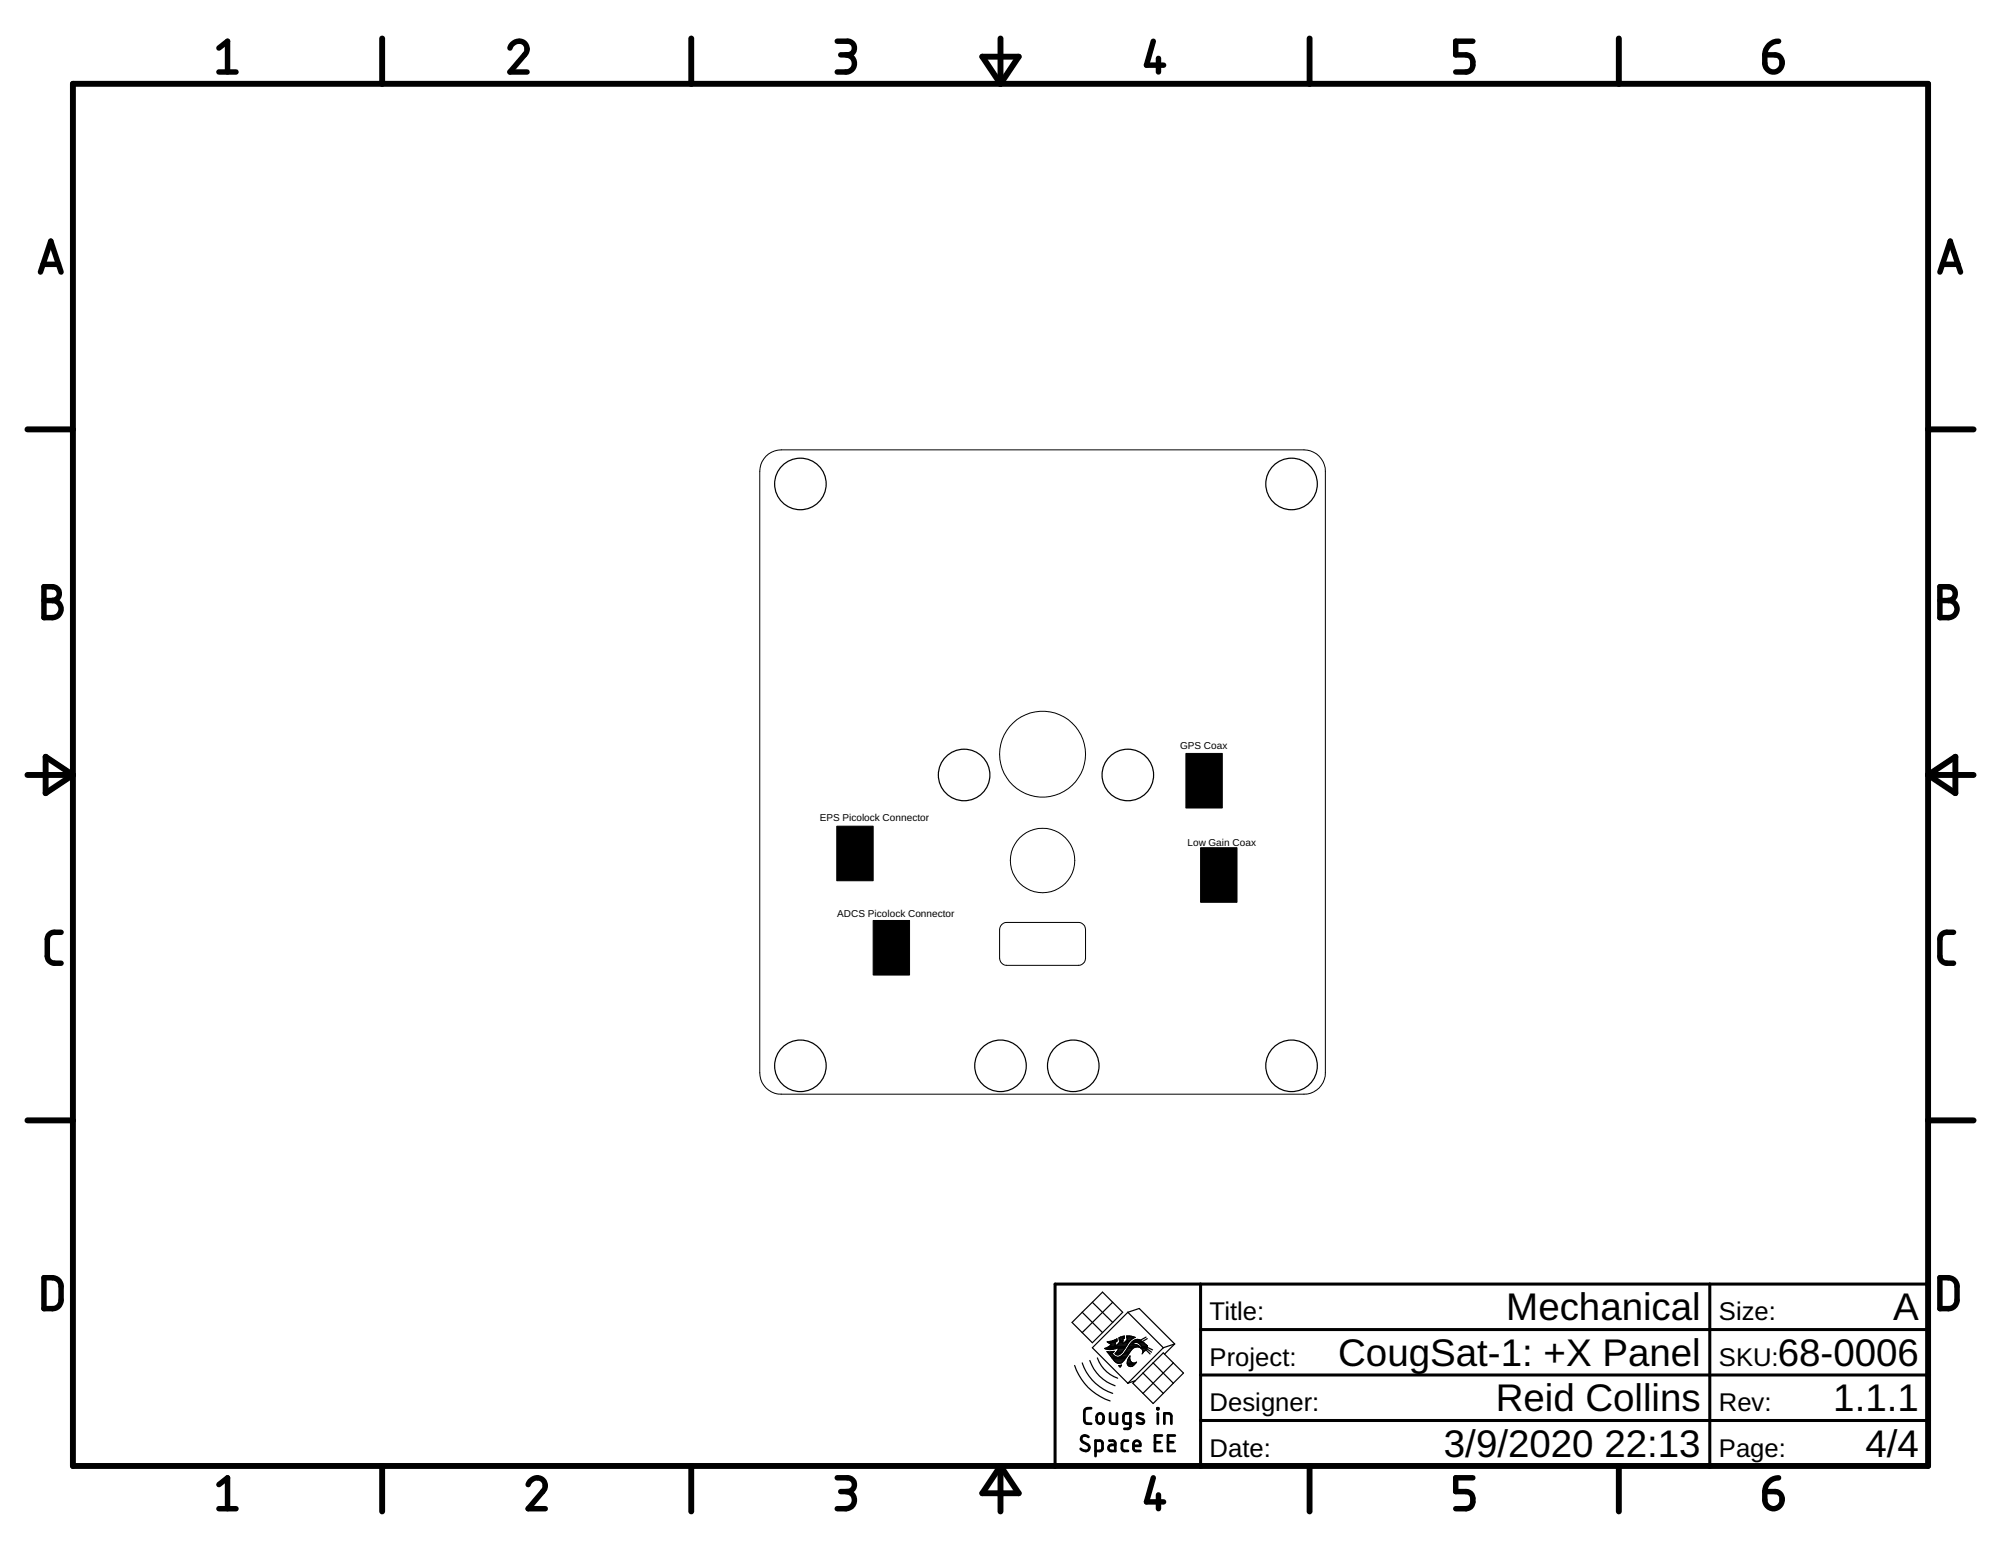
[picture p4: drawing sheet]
<svg xmlns="http://www.w3.org/2000/svg" width="279mm" height="216mm" viewBox="0 0 279 216" stroke-linecap="round" stroke-linejoin="round" font-family="sans-serif">
<g fill="none" stroke="#000" stroke-width=".14">
<path d="M107 63.7a3.1 3.1 0 0 1 2.1-.9h73a3 3 0 0 1 3 3v84a2.96 2.96 0 0 1-3 3h-73a2.96 2.96 0 0 1-3-3v-84a3 3 0 0 1 .9-2.1zM139.9 129.1l.4-.3h.3h10a1.01 1.01 0 0 1 1 1v4a1.01 1.01 0 0 1-1 1h-10a1.01 1.01 0 0 1-1-1v-4z"/>
<circle cx="145.6" cy="105.3" r="6"/>
<circle cx="145.6" cy="120.2" r="4.5"/>
</g>
<g fill="none" stroke="#000" stroke-width=".17">
<path d="M150.1 190.7a7.7 7.7 0 0 0 4.9 4.9M151.1 190.3a6.7 6.7 0 0 0 4.3 4.3M151.1 183.3l-1.4 1.4 2.8 2.8 2.9-2.8M151.1 183.3l2.8 2.8M152.2 190a5.6 5.6 0 0 0 3.5 3.5M152.5 181.9l1.4-1.5 2.9 2.9-1.4 1.4M152.5 181.9l-1.4 1.4M152.5 181.9l2.9 2.8M153.2 189.6a4.6 4.6 0 0 0 2.9 2.9M154.3 188.3h1.7M154.5 188.4h1M154.6 188.2h2.5"/>
<path d="M154.7 188.9h.7M154.7 187.5h1.1M154.8 189h.5M154.8 188h2.4M154.9 189.1h.4M154.9 187.6h.8M155 187.3h.9M155 189.2h.4M155 187.9h.7M155.1 189.4h.5M155.1 187.7h.6M155.1 187.8h.6"/>
<path d="M155.2 189.5h.6M155.2 188.8h.3M155.2 189.6h2M155.3 189v.1M155.3 189.7h1.8M155.3 189.1l.4 .3a.65 .65 0 0 0 .7 .1M155.4 181.9l-4.3 4.2M155.4 187.2h.6M155.4 188.9l.2-.2-1 .1 1.2 1.4a.68 .68 0 0 0 .8 .1M155.4 188.9l-.1 .1M155.4 189.8h1.7M155.5 189.9h1.5"/>
<path d="M155.6 190.1h1.3M155.7 187.1h.3M155.7 187.9h1.6M155.7 190.2h1M155.7 189h.8M155.8 189.1h.6M155.9 188.9h.7M155.9 190.3h.7M155.9 187h.1M156 187l-.6 .2-.8 .2 .6 .3-.2 .3-.8 .3 .8 .2 1.3-.3-.4 .7M156 187v.3l-.2 .1-.1 .2M156 188.8h.7"/>
<path d="M156 187.8h1.4M156 188.6h.8M156.1 188.5h.8M156.1 187.7h1.3M156.2 188.4h.8M156.2 188.3h.9M156.2 187.6h.6M156.3 186.9h.7M156.3 190.8h.2M156.3 187.1h.5M156.3 187h.5M156.3 187.5h.5"/>
<path d="M156.4 187.3h.4M156.4 190.9h.1M156.4 189.5h.9M156.4 187.2h.4M156.4 186.8h.6M156.5 190.8l-.1 .1M156.6 190.6h.1M156.6 189.4h.8M156.6 190.6l-.4 .1 .2 .2M156.6 190.6l-.1 .2M156.7 189.2h.8M156.8 186.6h.2"/>
<path d="M156.8 189.1h.7M156.9 187.6h.6M157 189h.6M157 186.9h-.2v.3M157 186.9v-.3l-.7 .2v.4l.1-.1v.2a1.15 1.15 0 0 1-.7 .7v-.4M157 188.9h.7M157 187.5h.6M157.1 188.8h.7M157.1 188.8l-.7 .7M157.2 187.3h.5M157.2 188.6h.7M157.3 187.2h.5"/>
<path d="M157.3 188.5h.7M157.3 186.8h1.1M157.3 186.6h.7M157.3 189.5l-.7 .8M157.4 188.4h.7M157.4 187.1h.5M157.4 190.4h1.1M157.4 190.3h.7M157.4 190.2v.3l.2 .3M157.4 190.2h.5M157.4 187l.1-.1h-.2v-.3l1.2 .2-.7 .4M157.4 187l-.6 .6v-.4"/>
<path d="M157.4 187h.7M157.4 190.5h1M157.4 190.1h.4M157.4 188.3h.8M157.5 190l.3-.6-.1 .3 .1 .4M157.5 190l-.1 .2M157.5 186.9h.8M157.5 183.3l4.9 4.9M157.5 183.3l-5 4.9 5 5M157.5 183.3l1.6-.6 4.9 5M157.5 189.9h.3M157.5 190.6h.8"/>
<path d="M157.5 188.2h1M157.5 189.8h.3M157.6 189.7h.1M157.6 188h1.5M157.6 189.6h.1M157.6 190.8h.5M157.6 187.9h1.4M157.7 189.5h.1M157.7 188.9l-.4 .6M157.7 187.8h1M157.7 187.8l-.6 1M157.7 187.8a1.15 1.15 0 0 1 2.1-.2l.2 .2"/>
<path d="M157.8 187.2l-1.1 1.7a.57 .57 0 0 1-1 .1l.2-.1M157.8 187.7h.4M157.8 190.1l.3 .2h.5M157.9 187.6h.4M158 187.5h.6M158.1 188.4l-.4 .5M158.1 187.3h1.4M158.3 187.2h1M158.5 190.4l-.5 .4h-.4M158.5 187.1h.6M158.6 190.3l.1-.1-.2 .2M158.6 190.3h.1"/>
<path d="M158.7 187.5h.9M159 187.6h.8M159.2 187.7h.7M159.2 188.2h.1M159.3 187.8h.8M159.3 188.2l.2 .2M159.3 188.2h.1M159.3 188.3h.8M159.3 187.9h.9M159.4 188h.8M159.4 188v.2h-.1M159.4 188a.76 .76 0 0 0-.6-.5 .76 .76 0 0 0-.7 .3h.2a.92 .92 0 0 1 1 .4l-.4-.1a1.01 1.01 0 0 0-.8 .3"/>
<path d="M159.4 188.2h.8M159.5 188.4h.5M159.5 188.4l.1 .5M159.5 188.5h.5M159.6 188.9l-.1 .2M159.6 188.6h.2M159.6 188.9h.1M159.6 191.7l2.8 2.9M159.6 188.8h.1M159.9 188.6l-.3 .3M160 188.5l.6 .6M160 186.7l-.8 .5"/>
<path d="M160 187.8l.2 .1M160.1 188.3l.7 .5M160.1 188.3l-.2 .3M160.2 188.2l.7 .3M160.2 186.9l-.7 .5M160.2 187.9l-.1 .4M161 190.3l1.4-1.4 2.8 2.8-1.4 1.5M161 190.3l-2.8 2.9 2.8 2.8 1.4-1.4M161 190.3l2.8 2.9M162.4 188.2l-4.9 5 1-.4M163.8 193.2l-1.4 1.4M163.8 190.3l-4.2 4.3"/>
<path d="M164 187.7l-1.6 .5M164 187.7l-1.4 1.4"/>
<circle cx="111.8" cy="67.6" r="3.6"/>
<circle cx="180.3" cy="67.6" r="3.6"/>
<circle cx="134.6" cy="108.2" r="3.6"/>
<circle cx="157.5" cy="108.2" r="3.6"/>
<circle cx="111.8" cy="148.8" r="3.6"/>
<circle cx="139.7" cy="148.8" r="3.6"/>
<circle cx="149.9" cy="148.8" r="3.6"/>
<circle cx="180.3" cy="148.8" r="3.6"/>
</g>
<path d="M116.8 115.4h5.1v7.6h-5.1zM165.6 105.2h5.1v7.6h-5.1zM167.6 118.4h5.1v7.6h-5.1zM121.9 128.5h5.1v7.7h-5.1z" fill="#000" stroke="#000" stroke-width=".14"/>
<g fill="none" stroke="#000" stroke-width=".83">
<path d="M10.2 11.7h259v193h-259zM53.4 5.4v6.3M96.5 5.4v6.3M137.2 7.9h5l-2.5 3.8zM139.7 5.4v6.3M182.9 5.4v6.3M226 5.4v6.3M3.8 60h6.4M269.2 60h6.4M3.8 108.2h6.4M6.4 105.7l3.8 2.5-3.8 2.6zM269.2 108.2h6.4"/>
<path d="M269.2 108.2l3.8-2.5v5.1zM3.8 156.5h6.4M269.2 156.5h6.4M53.4 204.7v6.4M96.5 204.7v6.4M139.7 204.7v6.4M139.7 204.7l2.5 3.8h-5zM182.9 204.7v6.4M226 204.7v6.4"/>
</g>
<g fill="none" stroke="#000" stroke-width=".76">
<path d="M30.6 6.7l1.2-.9v4.3M30.6 10.1h2.4M71.2 6.7a1.2 1.2 0 0 1 1.4-.9 1.2 1.2 0 0 1 1 1.3l-.2 .4-2.2 2.6h2.4M116.9 5.8h1.4a.95 .95 0 0 1 1 .9 .95 .95 0 0 1-1 1h-.9M118.1 7.7a1.2 1.2 0 0 1 1.2 1.2 1.2 1.2 0 0 1-1.2 1.2h-1.2M161 5.8l-.9 3.3h2.4M161.8 8.1v2M205.7 5.8h-2.4v1.9h1.4a1.25 1.25 0 0 1 1 .9 1.25 1.25 0 0 1-.5 1.3l-.5 .2h-1.4M246.4 7.7h1.5a1.21 1.21 0 0 1 1 1.2 1.21 1.21 0 0 1-1.1 1.2 1.23 1.23 0 0 1-1.4-1.2zM248.3 5.8a1.92 1.92 0 0 0-1.9 1.9M5.7 38l1.4-4.3 1.4 4.3M6 36.9h2.2"/>
<path d="M270.9 38l1.4-4.3 1.4 4.3M271.2 36.9h2.2M6.1 81.9h1.2a.96 .96 0 0 1 1 1 .96 .96 0 0 1-1 1 1.2 1.2 0 0 1 1.2 1.2 1.2 1.2 0 0 1-1.2 1.2h-1.2zM6.1 83.9h1.2M270.9 81.9h1.2a.96 .96 0 0 1 .9 1 .96 .96 0 0 1-.9 1 1.2 1.2 0 0 1 1.2 1.2 1.2 1.2 0 0 1-1.2 1.2h-1.2zM270.9 83.9h1.2M8.5 130.2a1.65 1.65 0 0 0-1.6 .3l-.2 .2-.1 .4v2.4a1.01 1.01 0 0 0 1 1h.9M272.8 130.2a1.65 1.65 0 0 0-1.7 .3l-.2 .4v2.6a.98 .98 0 0 0 .9 1h1M6.1 178.4a2.43 2.43 0 0 1 2 .3 1.23 1.23 0 0 1 .4 .9v2.2a1.18 1.18 0 0 1-1.2 1h-1.2zM270.9 178.4a2.43 2.43 0 0 1 1.9 .3 1.23 1.23 0 0 1 .5 .9l-.1 2.2a1.18 1.18 0 0 1-1.1 1h-1.2zM30.6 207.3l1.2-.9v4.3M30.6 210.7h2.4"/>
<path d="M73.7 207.3a1.2 1.2 0 0 1 1.4-.9 1.2 1.2 0 0 1 1 1.3l-.3 .6-2.1 2.4h2.4M116.9 206.4h1.4a.96 .96 0 0 1 1 .9 .96 .96 0 0 1-1 1h-.9M118.1 208.3a1.2 1.2 0 0 1 1.2 1.2 1.2 1.2 0 0 1-1.2 1.2h-1.2M161 206.4l-.9 3.3h2.4M161.8 208.8v1.9M205.7 206.4h-2.4v1.9h1.4a1.06 1.06 0 0 1 1 1.4 .94 .94 0 0 1-1 1h-1.4M246.4 208.3h1.5a1.21 1.21 0 0 1 1 1.2 1.21 1.21 0 0 1-1.1 1.2 1.23 1.23 0 0 1-1.4-1.2zM248.3 206.4a1.95 1.95 0 0 0-1.9 1.9"/>
</g>
<path d="M167.6 179.3v25.4M238.7 179.3v25.4M269.2 179.3h-121.9v25.4M167.6 198.4h101.6M167.6 192h101.6M167.6 185.7h101.6" fill="none" stroke="#000" stroke-width=".42"/>
<g fill="none" stroke="#000" stroke-width=".38">
<path d="M152.4 196.7h-.5a.47 .47 0 0 0-.5 .4l.1 1.5 .2 .2h.7M153.2 197.5a.48 .48 0 0 1 .6-.1 .48 .48 0 0 1 .3 .5v.4a.49 .49 0 0 1-.5 .5 .49 .49 0 0 1-.5-.5v-.4zM155 197.4v1.1a.36 .36 0 0 0 .4 .3h.6v-1.4M157.8 198.8h-.6a.36 .36 0 0 1-.3-.3v-.8a.36 .36 0 0 1 .3-.3h.6v1.8a.36 .36 0 0 1-.3 .3h-.5M159.6 197.5a.54 .54 0 0 0-.9 .1l.1 .3a1.29 1.29 0 0 1 .9 .5 .3 .3 0 0 1-.3 .4l-.6-.1M161.6 196.7h.1v.1h-.1zM161.7 197.4v1.4M162.6 198.8v-1.4h.6a.36 .36 0 0 1 .4 .3v1.1M152 200.7a.54 .54 0 0 0-.8-.1 .54 .54 0 0 0 0 .8l.7 .3a.49 .49 0 0 1 .1 .7 .49 .49 0 0 1-.6 .2l-.5-.3M153 202.6h.6a.36 .36 0 0 0 .3-.3v-.8a.36 .36 0 0 0-.3-.3h-.6v2.1M154.9 201.2h.5a.36 .36 0 0 1 .3 .3v1.1h-.5a.42 .42 0 0 1-.4-.4 .42 .42 0 0 1 .4-.4h.5M157.5 201.2h-.5a.36 .36 0 0 0-.3 .3v.8a.36 .36 0 0 0 .3 .3h.5"/>
<path d="M158.3 201.9h.9a.5 .5 0 0 0-.3-.7 .5 .5 0 0 0-.6 .5v.6a.36 .36 0 0 0 .3 .3h.6M161.3 201.4h.7M162.2 200.5h-.9v2.1h.9M163.1 201.4h.7M164 200.5h-.9v2.1h.9"/>
</g>
<g font-size="5.4">
<text x="210.3" y="184.4">Mechanical</text>
<text x="264.4" y="184.4">A</text>
<text x="186.9" y="190.8">CougSat-1: +X Panel</text>
<text x="248.2" y="190.8">68-0006</text>
<text x="208.9" y="197.1">Reid Collins</text>
<text x="256" y="197.1">1.1.1</text>
<text x="201.6" y="203.5">3/9/2020</text>
<text x="224" y="203.5">22:13</text>
<text x="260.5" y="203.5">4/4</text>
</g>
<g font-size="3.6">
<text x="168.9" y="184.4">Title:</text>
<text x="240" y="184.4">Size:</text>
<text x="168.9" y="190.8">Project:</text>
<text x="240" y="190.8">SKU:</text>
<text x="168.9" y="197.1">Designer:</text>
<text x="240" y="197.1">Rev:</text>
<text x="168.9" y="203.5">Date:</text>
<text x="240" y="203.5">Page:</text>
</g>
<g font-size="1.4">
<text x="164.8" y="104.6">GPS Coax</text>
<text x="114.5" y="114.6">EPS Picolock Connector</text>
<text x="165.8" y="118.1">Low Gain Coax</text>
<text x="116.9" y="128.1">ADCS Picolock Connector</text>
</g>
</svg>
